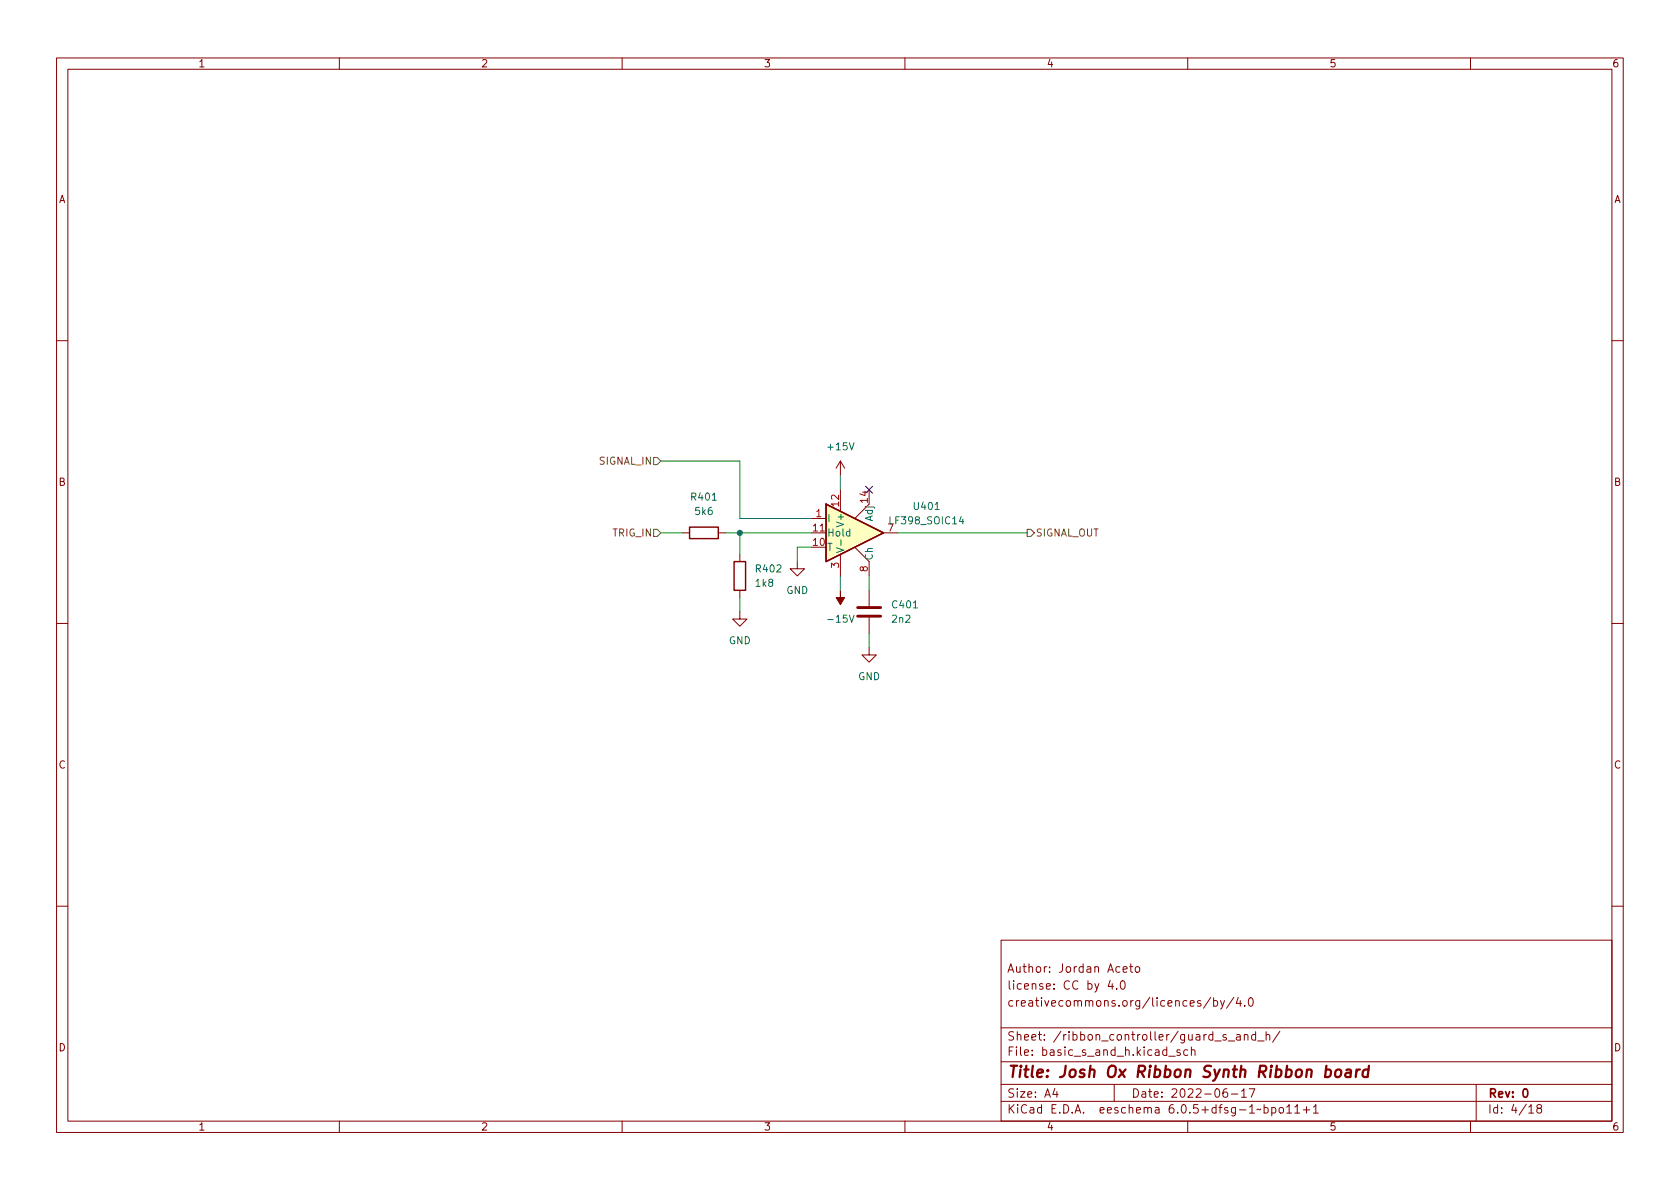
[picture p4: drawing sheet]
<svg xmlns="http://www.w3.org/2000/svg" width="297mm" height="210mm" viewBox="0 0 297 210" stroke-linecap="round" stroke-linejoin="round" font-family="sans-serif">
<g fill="none" stroke="#840000" stroke-width=".18">
<path d="M10 10.2h277v190.1h-277zM12 12.2h273v186.1h-273zM60 10.2v2M110 10.2v2M160 10.2v2M210 10.2v2M260 10.2v2M10 60.2h2M285 60.2h2M120.6 94.2h1.3M127 94.2h1.3M130.8 98v1.3"/>
<path d="M141 99.3v1.3h1.2l-1.2 1.2-1.3-1.2h1.3M143.5 94.2h2.5M143.5 91.7h2.5M148.6 81.5l-.8 1.3M148.6 81.5v2.6M148.6 86.6v3.8M148.6 98v3.8M148.6 81.5l.8 1.3M151.1 96.8l2.6 2.5v2.5M153.7 89.1l-2.6 2.6M156.2 94.2h2.5M10 110.2h2"/>
<path d="M130.8 108.2v1.3h1.3l-1.3 1.2-1.3-1.2h1.3M130.8 104.4v1.3M153.7 114.5v1.3h1.2l-1.2 1.3-1.3-1.3h1.3M153.7 104.4v2.8M153.7 109.2v2.8M285 110.2h2M10 160.2h2M177 166.3h108v32h-108zM196.3 173.4l-.4 1h1M196.6 173.9v1M197.4 174.8v.1M198.2 173.6l.2-.2a.81 .81 0 0 1 .6 .7 .81 .81 0 0 1-.3 .8h-.1a.81 .81 0 0 1-.4-1.3z"/>
<path d="M198.6 171.4l.7-.1-.1-.3-.4-.1-.2 .2v.8h.6M199.7 170.9h.6M199.9 170.4v1.3l.4 .2M200.9 171l.3-.1 .3 .3v.4l-.3 .3h-.3l-.2-.3v-.4zM214.1 176.4l-1.3 1.9M214.6 177l.4-.1 .3 .3v.4l-.2 .3h-.5M214.6 176.4v1.5M215.8 176.9l.3 1M216.5 176.9l-.5 1.4-.2 .1M218.1 176.4l-1.2 1.9M218.9 176.4l-.3 1h.9M219.3 176.9v1"/>
<path d="M220.1 177.8v.1M220.9 176.6l.2-.2a.81 .81 0 0 1 .6 .7 .81 .81 0 0 1-.3 .8h-.2a.81 .81 0 0 1-.3-1.3zM285 160.2h2M60 198.3v2M110 198.3v2M160 198.3v2M177 194.8h108M177 191.8h108M177 187.8h108M177 181.8h108M186.5 192.5l-.4 1h1M186.9 193v1"/>
<path d="M197 191.8v3M206.6 186.8h1.2M208.6 185.7l-.3-.1-.2 .2v.3l.5 .1v.4h-.5M210 198.3v2M210 185.7l-.4-.1-.3 .3v.4l.1 .3h.6M210.6 185.8l.3-.2 .3 .1 .1 .9M210.6 185.1v1.5M216.9 192.5a.59 .59 0 0 0-.7 .7v.5l.2 .3h.4l.2-.1 .1-.5-.2-.2-.4-.1-.3 .3M217.1 184.1h1.2M217.7 193.5h1.2M218.6 183h.6l.1 .9M219.3 183.3l-.5 .1a.29 .29 0 0 0-.2 .2 .29 .29 0 0 0 .2 .3h.5"/>
<path d="M219.5 193l.4-.5v1.5M219.5 194h.9M220 183.1l.2-.2 .4 .1v.9M220 182.9v1M220.9 192.5h1l-.7 1.5M222 183l-.4-.1-.3 .3v.4l.1 .3h.6M222 182.4v1.5M222.4 184.1h1.1M223.5 195.9l.4-.1 .3 .3v.4l-.1 .3h-.6M223.5 195.3v1.5M223.9 183.1l.2-.2 .3 .1 .1 .9M223.9 182.4v1.5"/>
<path d="M224.9 195.9l.4-.1 .3 .3v.4l-.2 .3h-.5M224.9 195.8v1.5M226.3 195.9l.3-.1 .3 .3v.4l-.3 .3h-.3l-.2-.3v-.4zM226.3 182.4l-1.3 1.9M227.5 195.8l.4-.5v1.5M227.5 196.8h.9M228.9 195.8l.5-.5v1.5M228.9 196.8h.9M230.4 196.3h1.2M231 195.7v1.1M232.2 195.8l.4-.5v1.5M232.2 196.8h.9"/>
<path d="M260 198.3v2M261 191.8v6.5M270.3 195.8l.4-.5v1.5M270.3 196.8h.9M272 196l-.3-.3 .1-.2 .2-.2 .4 .1 .2 .2-.1 .2-.6 .2-.2 .3 .1 .4 .2 .1h.3l.3-.3-.1-.4-.2-.1"/>
</g>
<path d="M269.4 192.7l.2-.2a.8 .8 0 0 1 .5 .8 .8 .8 0 0 1-.5 .7l-.2-.1-.1-.4z" fill="none" stroke="#840000" stroke-width=".3"/>
<path d="M236.2 189.3a.52 .52 0 0 1 .6-.2 .52 .52 0 0 1 .4 .4l-.1 .6a.55 .55 0 0 1-.5 .4 .55 .55 0 0 1-.6-.4zM238 189.2l.3-.1 .5 .1v1.3M238.9 189.6l-.7 .1a.4 .4 0 0 0-.4 .3 .4 .4 0 0 0 .3 .5l.7-.1M239.9 189.1l-.2 1.4M240.4 189.1l-.4 .1-.2 .3M242 189.2a.66 .66 0 0 0-1 .3l-.1 .6 .1 .3 .2 .1 .6-.1M242 188.5l-.2 2" fill="none" stroke="#840000" stroke-width=".4"/>
<path d="M121.9 93.2h5.1v2h-5.1zM129.8 99.3h2v5.1h-2zM146 89.1l10.2 5.1-10.2 5.1z" fill="none" stroke="#840000" stroke-width=".25"/>
<path d="M146 89.1l10.2 5.1-10.2 5.1z" fill="#ffffc2" stroke="#ffffc2" stroke-width=".18"/>
<path d="M147.9 96.9l1.3 .4-1.3 .4M148.7 95.5v.9" fill="none" stroke="#006464" stroke-width=".18"/>
<path d="M148.6 104.4v1.3h.8l-.8 1.2-.8-1.2h.8z" fill="#840000" stroke="#840000" stroke-width=".18"/>
<path d="M151.6 109h4.1M151.6 107.4h4.1" fill="none" stroke="#840000" stroke-width=".51"/>
<path d="M115.6 80.9h.6l.6 .6-.6 .7h-.6zM115.6 93.6h.6l.6 .6-.6 .7h-.6zM181.6 93.6h.6l.7 .6-.7 .7h-.6z" fill="none" stroke="#725600" stroke-width=".18"/>
<path d="M116.8 81.5h14v10.2h12.7M116.8 94.2h3.8M128.3 94.2h15.2M130.8 94.2v3.8M143.5 96.8h-2.5v2.5M148.6 84.1v2.5M158.7 94.2h22.9M130.8 105.7v2.5M148.6 101.8v2.6M153.7 101.8v2.6M153.7 112v2.5" fill="none" stroke="#009600" stroke-width=".18"/>
<path d="M153.1 86l1.2 1.2M154.3 86l-1.2 1.2" fill="none" stroke="#000084" stroke-width=".18"/>
<circle cx="130.8" cy="94.2" r=".46" fill="#009600" stroke="#009600" stroke-width=".18"/>
<text font-size="2.8" fill="#840000" x="178" y="190.6">Title: Josh Ox Ribbon Synth Ribbon board</text>
<g font-size="2.1" fill="#840000">
<text x="178" y="172">Author: Jordan Aceto</text>
<text x="178" y="178">creativecommons.org/licences/by/4.0</text>
<text x="178" y="175">license: CC by 4.0</text>
<text x="178" y="184">Sheet: /ribbon_controller/guard_s_and_h/</text>
<text x="178" y="186.7">File: basic_s_and_h.kicad_sch</text>
<text x="178" y="196.9">KiCad E.D.A. eeschema 6.0.5+dfsg-1~bpo11+1</text>
<text x="178" y="194.1">Size: A4</text>
<text x="200" y="194.1">Date: 2022-06-17</text>
<text x="263" y="194.1">Rev: 0</text>
<text x="263" y="196.9">Id: 4/18</text>
</g>
<g font-size="1.8" fill="#840000">
<text x="35" y="11.9">1</text>
<text x="85" y="11.9">2</text>
<text x="135" y="11.9">3</text>
<text x="185" y="11.9">4</text>
<text x="235" y="11.9">5</text>
<text x="285" y="11.9">6</text>
<text x="10.3" y="35.9">A</text>
<text x="285.3" y="35.9">A</text>
<text x="10.3" y="85.9">B</text>
<text x="285.3" y="85.9">B</text>
<text x="10.3" y="135.9">C</text>
<text x="285.3" y="135.9">C</text>
<text x="10.3" y="185.9">D</text>
<text x="285.3" y="185.9">D</text>
<text x="35" y="199.9">1</text>
<text x="85" y="199.9">2</text>
<text x="135" y="199.9">3</text>
<text x="185" y="199.9">4</text>
<text x="235" y="199.9">5</text>
<text x="285" y="199.9">6</text>
</g>
<g font-size="1.8" fill="#725600">
<text x="105.9" y="82.2">SIGNAL_IN</text>
<text x="108.4" y="94.9">TRIG_IN</text>
<text x="183.1" y="94.9">SIGNAL_OUT</text>
</g>
<g font-size="1.8" fill="#006464">
<text x="146.5" y="79.6">+15V</text>
<text x="122.3" y="88.5">R401</text>
<text x="123" y="91.1">5k6</text>
<text x="146.2" y="92.3">I</text>
<text x="146.2" y="94.9">Hold</text>
<text x="149.2" y="92.8" transform="rotate(-90 149.2 92.8)">V+</text>
<text x="154.3" y="92.1" transform="rotate(-90 154.3 92.1)">Adj</text>
<text x="157.6" y="92.7">LF398_SOIC14</text>
<text x="161.7" y="90.2">U401</text>
<text x="133.8" y="101.2">R402</text>
<text x="146.2" y="97.4">T</text>
<text x="154.3" y="99.2" transform="rotate(-90 154.3 99.2)">Ch</text>
<text x="133.7" y="103.8">1k8</text>
<text x="139" y="105">GND</text>
<text x="157.9" y="107.6">C401</text>
<text x="128.8" y="113.9">GND</text>
<text x="146.7" y="110.1">-15V</text>
<text x="157.8" y="110.1">2n2</text>
<text x="151.7" y="120.3">GND</text>
</g>
<g font-size="1.8" fill="#a90000">
<text x="148.3" y="89.5" transform="rotate(-90 148.3 89.5)">12</text>
<text x="153.4" y="88.9" transform="rotate(-90 153.4 88.9)">14</text>
<text x="143.8" y="94">11</text>
<text x="144.3" y="91.4">1</text>
<text x="157" y="94">7</text>
<text x="143.8" y="96.5">10</text>
<text x="148.3" y="100.4" transform="rotate(-90 148.3 100.4)">3</text>
<text x="153.4" y="101.1" transform="rotate(-90 153.4 101.1)">8</text>
</g>
</svg>
